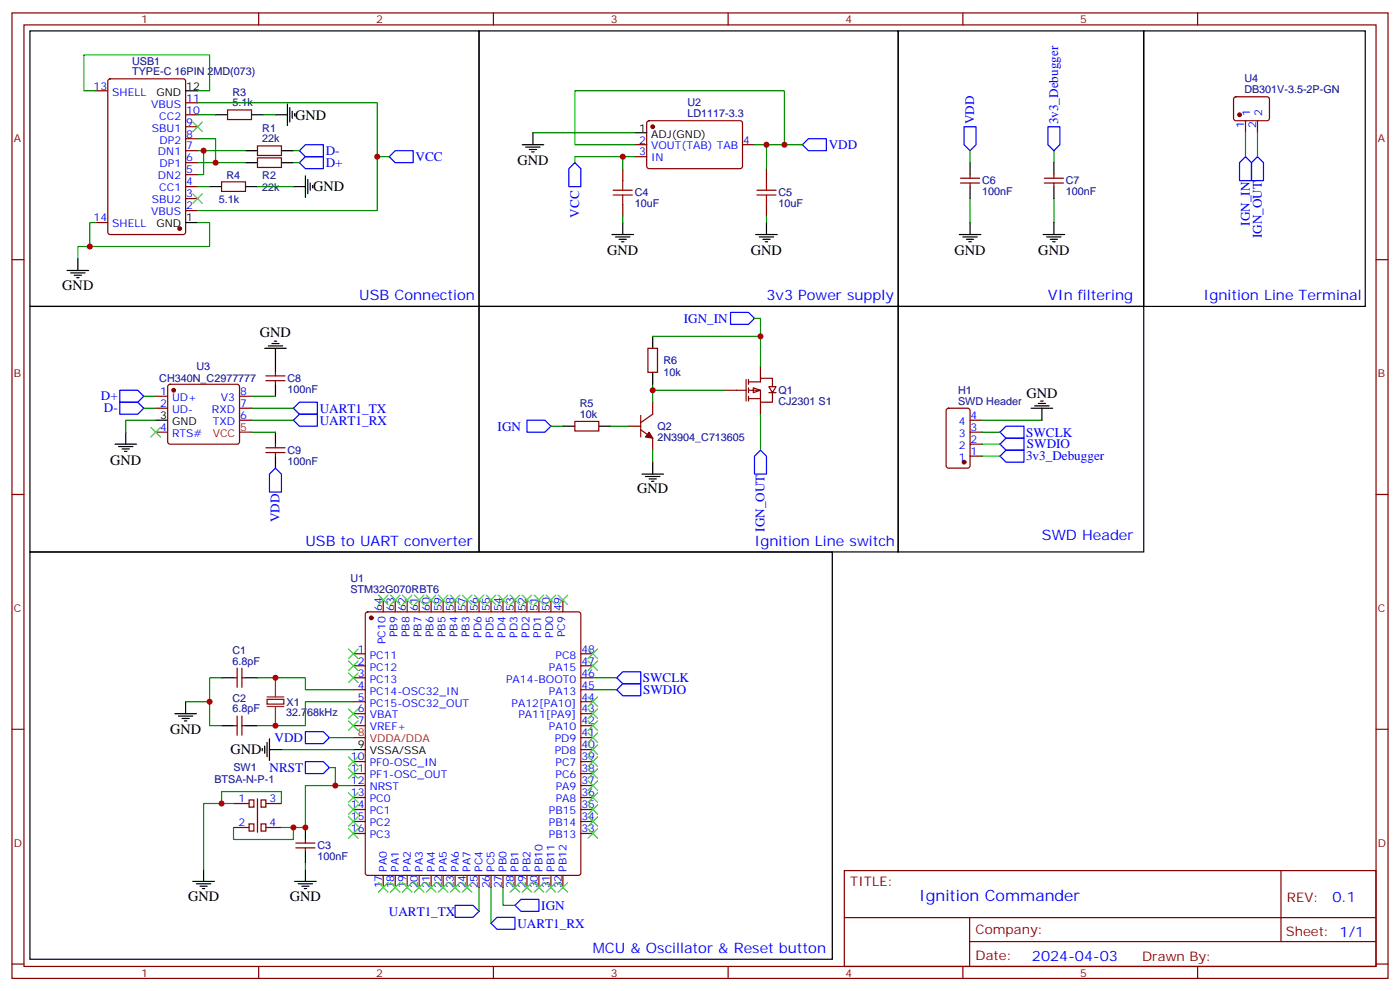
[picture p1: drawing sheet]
# EasyEDA schematic Ignition Commander.json
TITLE: Ignition Commander; REV: 0.1; Date: 2024-04-03; Sheet: 1/1

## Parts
C1  6.8pF  [C0603]
C2  6.8pF  [C0603]
C3  100nF  [C0603]
C4  10uF  [C0603]
C5  10uF  [C0603]
C6  100nF  [C0603]
C7  100nF  [C0603]
C8  100nF  [C0603]
C9  100nF  [C0603]
H1  SWD Header  [HDR-TH_4P-P2.54-V-F]
Q1  CJ2301 S1  [SOT-23-3_L3.0-W1.7-P0.95-LS2.9-BR]
Q2  2N3904_C713605  [TO-92-3_L4.9-W3.7-P1.27-L]
R1  22kΩ  [R0603]
R2  22kΩ  [R0603]
R3  5.1kΩ  [R0603]
R4  5.1kΩ  [R0603]
R5  10kΩ  [R0603]
R6  10kΩ  [R0603]
SW1  BTSA-N-P-1  [SW-TH_BTSA-X-P-1]
U1  STM32G070RBT6  [LQFP-64_L10.0-W10.0-P0.50-LS12.0-BL]
U2  LD1117-3.3  [SOT-223_L6.7-W3.5-P2.30-BR]
U3  CH340N_C2977777  [SOP-8_L4.9-W3.9-P1.27-LS6.0-BL]
U4  DB301V-3.5-2P-GN  [CONN-TH_DB301V-3.5-2P-GN]
USB1  TYPE-C 16PIN 2MD(073)  [USB-C-SMD_TYPE-C-6PIN-2MD-073]
X1  32.768kHz  [FC-135R_L3.2-W1.5]

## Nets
3v3_Debugger: C7.2 H1.1
GND: C1.1 C2.1 C3.1 C4.1 C5.1 C6.1 C7.1 C8.2 H1.4 Q2.1(E) R3.2 R4.1 SW1.1 SW1.3 U1.9(VSSA/SSA) U2.1(ADJ(GND)) U3.3(GND) USB1.1(GND) USB1.14(SHELL)
VCC: C4.2 U2.3(IN) USB1.2(VBUS) USB1.11(VBUS)
VDD: C5.2 C6.2 C9.1 U1.8(VDDA/DDA) U2.2(VOUT(TAB)) U2.4(TAB)
D+: R2.2 U3.1(UD+)
D-: R1.2 U3.2(UD-)
IGN: R5.1 U1.27(PB0)
IGN_IN: Q1.3(D) R6.1 U4.1
IGN_OUT: Q1.2(S) U4.2
NRST: C3.2 SW1.2 SW1.4 U1.12(NRST)
SWCLK: H1.3 U1.46(PA14-BOOT0)
SWDIO: H1.2 U1.45(PA13)
UART1_RX: U1.26(PC5) U3.6(TXD)
UART1_TX: U1.25(PC4) U3.7(RXD)
Q1_1: Q1.1(G) Q2.3(C) R6.2
Q2_2: Q2.2(B) R5.2
U1_4: C1.2 U1.4(PC14-OSC32_IN) X1.2
U1_5: C2.2 U1.5(PC15-OSC32_OUT) X1.1
U3_5: C9.2 U3.5(VCC)
U3_8: C8.1 U3.8(V3)
USB1_4: R4.2 USB1.4(CC1)
USB1_5: R1.1 USB1.5(DN2) USB1.7(DN1)
USB1_6: R2.1 USB1.6(DP1) USB1.8(DP2)
USB1_10: R3.1 USB1.10(CC2)
USB1_12: USB1.12(GND) USB1.13(SHELL)

Not connected (* = marked no-connect by the designer): U1 1(PC11)* 2(PC12)* 3(PC13)* 6(VBAT)* 7(VREF+)* 10(PF0-OSC_IN)* 11(PF1-OSC_OUT)* 13(PC0)* 14(PC1)* 15(PC2)* 16(PC3)* 17(PA0)* 18(PA1)* 19(PA2)* 20(PA3)* 21(PA4)* 22(PA5)* 23(PA6)* 24(PA7)* 28(PB1)* 29(PB2)* 30(PB10)* 31(PB11)* 32(PB12)* 33(PB13)* 34(PB14)* 35(PB15)* 36(PA8)* 37(PA9)* 38(PC6)* 39(PC7)* 40(PD8)* 41(PD9)* 42(PA10)* 43(PA11[PA9])* 44(PA12[PA10])* 47(PA15)* 48(PC8)* 49(PC9)* 50(PD0)* 51(PD1)* 52(PD2)* 53(PD3)* 54(PD4)* 55(PD5)* 56(PD6)* 57(PB3)* 58(PB4)* 59(PB5)* 60(PB6)* 61(PB7)* 62(PB8)* 63(PB9)* 64(PC10)*; U3 4(RTS#)*; USB1 3(SBU2)* 9(SBU1)*

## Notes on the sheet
- USB Connection
- 3v3 Power supply
- VIn filtering
- Ignition Line Terminal
- USB to UART converter
- Ignition Line switch
- SWD Header
- MCU & Oscillator & Reset button

# EasyEDA board PCB_PCB_PCB_Design_Schematic_2_2024-04-04.json

Outline 50 x 34 mm; copper layers: TopLayer, BottomLayer. Coordinates in mm from the lower left corner of the outline.
Outline path: 0,34 50,34 50,0 0,0 0,34

## Design rules (mm)
Default: track 0.254, clearance 0.152, via 0.61, via hole 0.305

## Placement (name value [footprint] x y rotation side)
C1  6.8pF  [C0603]  18.53 6.79 135 top
C2  6.8pF  [C0603]  15.61 4 135 top
C3  100nF  [C0603]  34.4 8.7 0 top
C4  10uF  [C0603]  34.91 21.14 90 top
C5  10uF  [C0603]  34.53 12.38 0 top
C6  100nF  [C0603]  22.46 12.25 0 top
C7  100nF  [C0603]  27.8 8.95 0 top
C8  100nF  [C0603]  27.67 12.63 0 top
C9  100nF  [C0603]  22.46 8.7 0 top
H1  SWD Header  [HDR-TH_4P-P2.54-V-F]  26.91 2.6 0 top
Hole_gge20752  -  [Hole_gge20752]  47.36 31.56 0 top
Hole_gge20782  -  [Hole_gge20782]  2.53 2.6 0 top
Q1  CJ2301 S1  [SOT-23-3_L3.0-W1.7-P0.95-LS2.9-BR]  45.96 26.99 90 top
Q2  2N3904_C713605  [TO-92-3_L4.9-W3.7-P1.27-L]  38.85 27.24 0 top
R1  22kΩ  [R0603]  14.84 26.6 0 top
R2  22kΩ  [R0603]  14.84 30.29 0 top
R3  5.1kΩ  [R0603]  19.92 30.16 0 top
R4  5.1kΩ  [R0603]  20.05 26.48 0 top
R5  10kΩ  [R0603]  39.23 23.3 90 top
R6  10kΩ  [R0603]  43.29 23.43 180 top
SW1  BTSA-N-P-1  [SW-TH_BTSA-X-P-1]  43.55 16.95 270 top
U1  STM32G070RBT6  [LQFP-64_L10.0-W10.0-P0.50-LS12.0-BL]  9.51 16.19 45 top
U2  LD1117-3.3  [SOT-223_L6.7-W3.5-P2.30-BR]  44.31 5.9 90 top
U3  CH340N_C2977777  [SOP-8_L4.9-W3.9-P1.27-LS6.0-BL]  28.56 19.37 90 top
U4  DB301V-3.5-2P-GN  [CONN-TH_DB301V-3.5-2P-GN]  28.94 29.91 180 top
USB1  TYPE-C 16PIN 2MD(073)  [USB-C-SMD_TYPE-C-6PIN-2MD-073]  6.72 28.38 180 top
X1  32.768kHz  [FC-135R_L3.2-W1.5]  14.46 7.68 45 top

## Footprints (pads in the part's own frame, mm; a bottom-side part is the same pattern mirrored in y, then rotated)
C0603
  rect 0.8x0.9 smd: 1(-0.7,0) 2(0.7,0)
CONN-TH_DB301V-3.5-2P-GN
  oval 1.8x1.8 hole 1.1: 1(-1.75,0) 2(1.75,0)
FC-135R_L3.2-W1.5
  rect 1x1.8 smd: 1(-1.25,0) 2(1.25,0)
HDR-TH_4P-P2.54-V-F
  rect 1.7x1.7 hole 1.1: 1(-3.81,0)
  oval 1.7x1.7 hole 1.1: 2(-1.27,0) 3(1.27,0) 4(3.81,0)
Hole_gge20752
  round 2.032 hole 2.032 unplated: (0,0)
Hole_gge20782
  round 2.032 hole 2.032 unplated: (0,0)
LQFP-64_L10.0-W10.0-P0.50-LS12.0-BL
  oval 0.3x2 smd: 1(-3.75,-5.75) 2(-3.25,-5.75) 3(-2.75,-5.75) 4(-2.25,-5.75) 5(-1.75,-5.75) 6(-1.25,-5.75) 7(-0.75,-5.75) 8(-0.25,-5.75) 9(0.25,-5.75) 10(0.75,-5.75) 11(1.25,-5.75) 12(1.75,-5.75) 13(2.25,-5.75) 14(2.75,-5.75) 15(3.25,-5.75) 16(3.75,-5.75) 33(3.75,5.75) 34(3.25,5.75) 35(2.75,5.75) 36(2.25,5.75) 37(1.75,5.75) 38(1.25,5.75) 39(0.75,5.75) 40(0.25,5.75) 41(-0.25,5.75) 42(-0.75,5.75) 43(-1.25,5.75) 44(-1.75,5.75) 45(-2.25,5.75) 46(-2.75,5.75) 47(-3.25,5.75) 48(-3.75,5.75)
  oval 2x0.3 smd: 17(5.75,-3.75) 18(5.75,-3.25) 19(5.75,-2.75) 20(5.75,-2.25) 21(5.75,-1.75) 22(5.75,-1.25) 23(5.75,-0.75) 24(5.75,-0.25) 25(5.75,0.25) 26(5.75,0.75) 27(5.75,1.25) 28(5.75,1.75) 29(5.75,2.25) 30(5.75,2.75) 31(5.75,3.25) 32(5.75,3.75) 49(-5.75,3.75) 50(-5.75,3.25) 51(-5.75,2.75) 52(-5.75,2.25) 53(-5.75,1.75) 54(-5.75,1.25) 55(-5.75,0.75) 56(-5.75,0.25) 57(-5.75,-0.25) 58(-5.75,-0.75) 59(-5.75,-1.25) 60(-5.75,-1.75) 61(-5.75,-2.25) 62(-5.75,-2.75) 63(-5.75,-3.25) 64(-5.75,-3.75)
R0603
  rect 0.806x0.864 smd: 1(-0.753,0) 2(0.753,0)
SOP-8_L4.9-W3.9-P1.27-LS6.0-BL
  oval 0.63x1.865 smd: 1(-1.905,-2.683) 2(-0.635,-2.683) 3(0.635,-2.683) 4(1.905,-2.683) 5(1.905,2.683) 6(0.635,2.683) 7(-0.635,2.683) 8(-1.905,2.683)
SOT-23-3_L3.0-W1.7-P0.95-LS2.9-BR
  rect 1.038x0.532 smd: 1(1.101,-0.95) 2(1.101,0.95) 3(-1.101,0)
SOT-223_L6.7-W3.5-P2.30-BR
  rect 2.2x1.1 smd: 1(3.099,-2.3) 2(3.099,0) 3(3.099,2.3)
  rect 2.2x3.5 smd: 4(-3.099,0)
SW-TH_BTSA-X-P-1
  oval 1.6x1.6 hole 1: 1(-2.25,2) 2(-2.25,-2) 3(2.25,2) 4(2.25,-2)
TO-92-3_L4.9-W3.7-P1.27-L
  rect 0.9x1.6 hole 0.7: 1(-1.27,0)
  oval 0.9x1.6 hole 0.7: 2(0,0) 3(1.27,0)
USB-C-SMD_TYPE-C-6PIN-2MD-073
  round 0.7 hole 0.7 unplated: (-2.89,1.305) (2.89,1.305)
  rect 0.55x1.1 smd: 1(-3.2,2.375) 2(-2.4,2.375) 11(2.4,2.375) 12(3.2,2.375)
  rect 0.3x1.1 smd: 3(-1.75,2.375) 4(-1.25,2.375) 5(-0.75,2.375) 6(-0.25,2.375) 7(0.25,2.375) 8(0.75,2.375) 9(1.25,2.375) 10(1.75,2.375)
  oval 1.1x2 hole 0.6x1.5: 13(-4.325,1.825) 14(4.325,1.825)
  oval 1.2x1.8 hole 0.6x1.2: 13(-4.325,-2.375) 14(4.325,-2.375)

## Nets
As in the schematic, except:
3V3_DEBUGGER: C7.2 H1.1

Pads without a net: U1 1 2 3 6 7 10 11 13 14 15 16 17 18 19 20 21 22 23 24 28 29 30 31 32 33 34 35 36 37 38 39 40 41 42 43 44 47 48 49 50 51 52 53 54 55 56 57 58 59 60 61 62 63 64; U3 4; USB1 3 9

## Via types
v1: diameter 0.61, hole 0.305, TopLayer to BottomLayer, 10 vias

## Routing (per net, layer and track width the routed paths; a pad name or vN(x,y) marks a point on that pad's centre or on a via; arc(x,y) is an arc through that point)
3V3_DEBUGGER: length 9.2
  TopLayer w0.254: v1(28.5,8.02) C7.2
  BottomLayer w0.254: H1.1 23.1,3.73 24.21,3.73 v1(28.5,8.02)
GND: length 161.1
  TopLayer w0.254: C2.1 16.98,3.5 17.45,3.97 v1(27.94,3.97) ; 33.02,8.7 33.02,11.91 33.49,12.38 ; 33.02,8.7 C3.1 ; 33.02,8.7 30.72,6.39 ; 2.39,30.76 2.39,25.87 3.9,24.36 13.2,24.36 14.77,25.94 14.77,27.05 14.88,27.16 ; R4.1 18.61,26.48 ; 18.61,26.48 18.61,25.84 18.69,25.76 21.49,25.76 ; 18.61,26.48 18.15,26.48 17.21,27.42 15.14,27.42 14.88,27.16 ; 21.42,12.25 21.08,12.25 20.4,11.57 14.48,11.57 U1.9 ; 21.42,12.25 22.19,13.02 23.73,13.02 23.95,12.8 23.95,11.32 22.48,9.85 22.48,7.69 ; 21.42,12.25 C6.1 ; 22.48,7.69 21.29,7.69 19.9,6.3 C1.1 ; 22.48,7.69 27.1,7.69 ; SW1.1 44.3,20.44 C4.1 34.18,20.44 33.74,20 32.46,20 ; 32.46,12.63 32.46,20 ; 32.46,12.63 32.9,12.63 33.15,12.38 33.49,12.38 ; 32.46,12.63 28.37,12.63 ; 32.46,20 U3.3 30.91,20 25.15,25.76 21.49,25.76 ; USB1.1 9.92,25.18 11.4,25.18 13.54,27.32 14.72,27.32 14.88,27.16 ; 27.1,7.69 28.39,6.39 30.72,6.39 ; 27.1,7.69 C7.1 ; 30.72,6.39 H1.4 ; SW1.3 46.61,13.64 U2.1 ; 21.49,25.76 21.49,30.03 21.36,30.16 R3.2 ; C5.1 33.49,12.38
  BottomLayer w0.254: Q2.1 37.58,26.16 44.53,19.2 SW1.1 SW1.3 ; v1(27.94,3.97) 29.35,3.97 H1.4
VCC: length 82.7
  TopLayer w0.254: USB1.11 4.46,26.15 4.46,26.9 9.56,32.01 18.74,32.01 19.85,30.89 ; U2.3 42.01,7.62 42.01,7.62 44.97,7.62 45.14,7.79 45.14,12.95 44.46,13.62 44.46,16.09 46.63,18.26 46.63,19.73 44.51,21.84 C4.2 34.18,21.84 34.11,21.91 31.93,21.91 22.95,30.89 19.85,30.89 ; USB1.2 8.97,26.15 8.97,27.35 9.57,27.94 9.57,28.03 9.91,28.37 17.21,28.37 17.32,28.48 18.88,28.48 19.85,29.45 19.85,30.89
VDD: length 66.5
  TopLayer w0.254: C5.2 39.02,12.38 41.11,10.28 ; 21.08,8.7 20.43,8.7 18.03,6.3 18.03,6.16 18.83,5.37 27.37,5.37 29.45,3.29 29.45,2.1 30.25,1.3 38.44,1.3 41.11,3.97 ; 21.08,8.7 C9.1 ; 21.08,8.7 21.08,10.19 ; 41.11,10.28 41.11,3.97 ; 41.11,10.28 41.42,10.59 44.1,10.59 44.31,10.38 U2.2 ; C6.2 22.48,12.25 22.48,11.59 21.08,10.19 ; 41.11,3.97 42.28,2.8 U2.4 ; 21.08,10.19 20.11,11.16 14.18,11.16 13.4,11.95
D+: length 22.1
  TopLayer w0.254: U3.1 v1(28.63,17.46) ; v1(17.88,30.25) 16.32,30.25 16.28,30.29 R2.2
  BottomLayer w0.254: v1(28.63,17.46) 28.63,19.49 v1(17.88,30.25)
D-: length 18.9
  TopLayer w0.254: U3.2 30.49,18.73 27.08,22.14 20.74,22.14 16.28,26.6 R1.2
IGN: length 41.1
  TopLayer w0.254: v1(32.23,22.55) R5.1 ; v1(24.18,21.23) 20.04,21.23 17.33,23.94 11.32,23.94 9.89,22.51 9.89,21.94 11.37,20.46 12.01,20.46 U1.27
  BottomLayer w0.254: v1(32.23,22.55) 32.23,20.09 28.9,16.77 28.4,16.77 24.18,20.99 v1(24.18,21.23)
IGN_IN: length 20.4
  TopLayer w0.254: 44.13,23.43 43.42,22.72 41.41,22.72 40.83,23.3 37.29,23.3 U4.1 ; 44.13,23.43 44.73,23.43 44.73,23.85 45.96,25.09 Q1.3 ; 44.13,23.43 R6.1
IGN_OUT: length 20.1
  TopLayer w0.254: U4.2 28.52,31.23 42.66,31.23 45.01,28.88 45.01,28.09
NRST: length 46.7
  TopLayer w0.254: SW1.4 36.12,14.7 34.55,13.13 34.55,9.98 35.1,9.43 C3.2 ; v1(19.42,15.83) 15.46,15.83 14.06,14.44 14.06,14.11 U1.12
  BottomLayer w0.254: v1(19.42,15.83) 20.55,14.7 SW1.4 SW1.2
Q1_1: length 12.4
  TopLayer w0.254: Q1.1 46.91,27.29 46.86,27.24 40.12,27.24 42.54,24.82 R6.2
Q2_2: length 3.3
  TopLayer w0.254: R5.2 39.23,24.74 38.85,25.12 Q2.2
SWCLK: length 38.3
  TopLayer w0.254: U1.46 4.18,17.63 4.18,16.98 1.65,14.45 1.65,13.97 14.67,0.95 26.53,0.95 H1.3
SWDIO: length 32
  TopLayer w0.254: U1.45 9.13,13.39 9.13,8.96 16.62,1.47 24.51,1.47 25.64,2.6
U1_4: length 7.7
  TopLayer w0.254: C1.2 17.15,7.29 17.15,7.86 16.45,8.57 X1.2 13.95,8.57 U1.4
U1_5: length 12.5
  TopLayer w0.254: 15.11,4.49 14.23,4.49 14.23,5.04 13.58,5.69 X1.1 12.48,6.8 9.85,9.43 9.85,10.26 11.23,11.64 11.59,11.64 U1.5
U3_5: length 16.5
  TopLayer w0.254: C9.2 24.38,8.7 27.65,11.97 27.65,20.53 26.91,21.27 U3.5
U3_8: length 5.3
  TopLayer w0.254: C8.1 26.97,16.37 U3.8
UART1_RX: length 17.8
  TopLayer w0.254: U3.6 19.64,20 16.11,16.47 15.5,16.47 12.26,19.71 12.26,20.01 U1.26
UART1_TX: length 16.7
  TopLayer w0.254: U3.7 26.19,18.73 27.24,19.78 27.24,20.19 26.79,20.63 17.11,20.63 16.61,21.13 14.09,21.13 U1.25
USB1_4: length 20
  TopLayer w0.254: v1(17.56,27.89) 19.39,27.89 20.12,27.16 20.12,26.48 R4.2 ; v1(8.98,28.19) 7.97,27.17 USB1.4
  BottomLayer w0.254: v1(17.56,27.89) 13.43,32.03 10.59,32.03 8.98,30.42 v1(8.98,28.19)
USB1_5: length 10.2
  TopLayer w0.254: USB1.5 7.47,25.18 ; 7.47,25.18 7.46,25.17 6.48,25.17 6.47,25.18 USB1.7 ; 7.47,25.18 7.87,24.77 11.57,24.77 13.41,26.6 R1.1
USB1_6: length 11.4
  TopLayer w0.254: R2.1 13.41,30.29 11.97,28.85 8.81,28.85 6.97,27 6.97,26.84 ; USB1.6 6.97,26.84 ; 6.97,26.84 6.89,26.91 6.04,26.91 5.97,26.84 USB1.8
USB1_10: length 17.3
  TopLayer w0.254: R3.1 18.49,30.16 18.49,30.47 17.96,31 12.98,31 11.24,29.25 7.38,29.25 4.97,26.84 USB1.10
USB1_12: length 13.2
  TopLayer w0.254: v1(5.83,24.97) 3.86,24.97 3.52,25.32 USB1.12
  BottomLayer w0.254: 11.04,30.76 USB1.13 9.46,24.97 v1(5.83,24.97)

## Copper pours and planes (outline as drawn; the poured copper is in the pictures)
GND on TopLayer: -0.65,37.02 58.15,37.02 58.53,36.64 58.53,1.33 51.8,-5.4 -0.4,-5.4 -2.17,-3.62 -2.17,22.41 -2.56,22.79
GND on BottomLayer: -2.56,41.84 59.29,41.84 61.58,39.56 61.58,-0.7 56.25,-6.03 -2.94,-6.03 -3.32,-5.65 -3.44,-5.78
